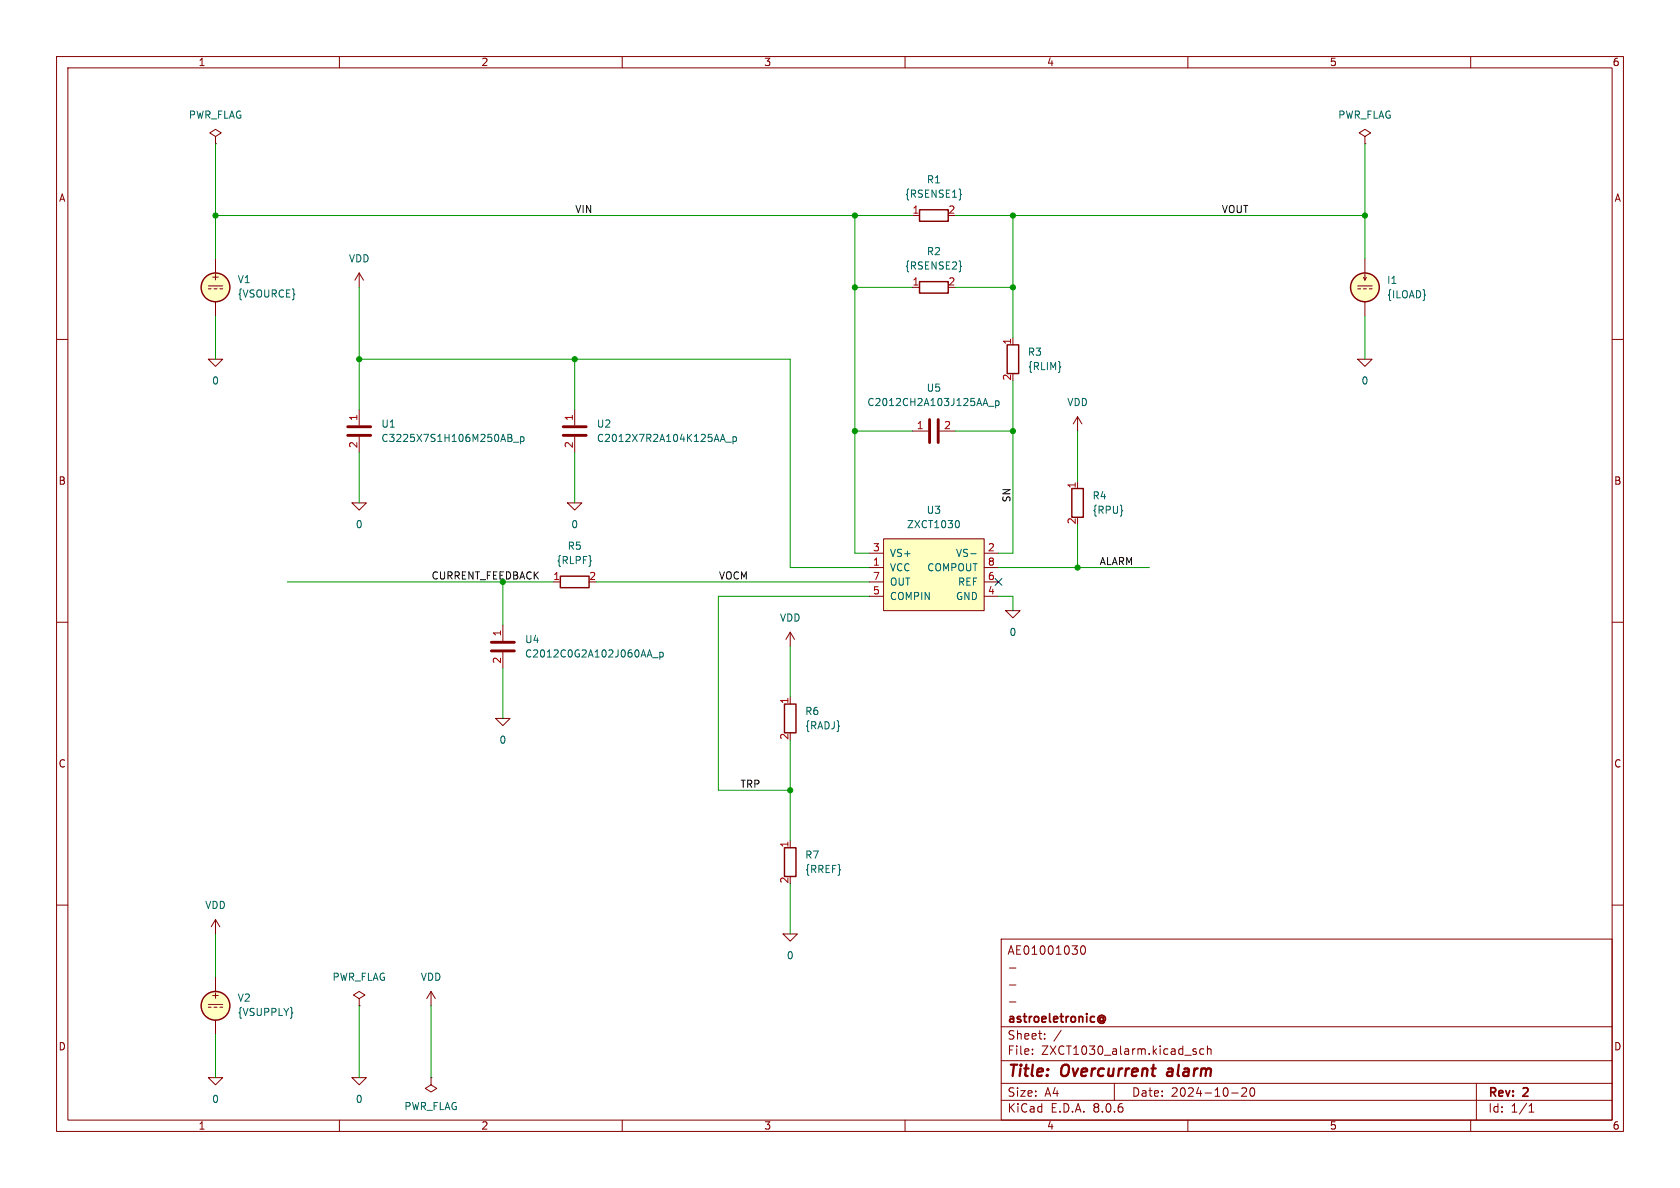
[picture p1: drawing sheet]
<svg xmlns="http://www.w3.org/2000/svg" width="297mm" height="210mm" viewBox="0 0 297 210" stroke-linecap="round" stroke-linejoin="round" font-family="sans-serif">
<g fill="none" stroke="#840000" stroke-width=".18">
<path d="M10 10h277v190h-277zM12 12h273v186h-273zM60 10v2M110 10v2M160 10v2M210 10v2M260 10v2M161.3 38.1h1.3M241.3 24.1l1-.6-1-.6-1 .6 1 .6v1.3M241.3 25.4h.1M10 60h2M161.3 50.8h1.3"/>
<path d="M240 50.5h2.6M240 51.1h.5M241 49l.3 .5 .3-.5M241 51.1h.6M241.3 45.7v2.6M241.3 48.5v1M241.3 53.3v2.6M242.1 51.1h.5M285 60h2M190.5 73.7l-.8 1.2M190.5 73.7v2.5M190.5 73.7l.8 1.2"/>
<path d="M240 63.5h2.6l-1.3 1.3zM190.5 85.1v1.3M10 110h2M88.9 110.5v2.8M88.9 115.3v2.8M177.8 108h2.5l-1.2 1.2zM285 110h2M87.6 127h2.6l-1.3 1.3zM10 160h2M139.7 148.6v1.3M285 160h2M36.8 177.5h2.6"/>
<path d="M36.8 178.1h.5M37.8 178.1h.6M38.1 162.6l-.8 1.2M38.1 162.6v2.5M38.1 172.7v2.6M38.1 162.6l.8 1.2M38.9 178.1h.5M63.5 176.5l1-.6-1-.6-1 .6 1 .6v1.3M63.5 177.8h.1M76.2 175.3l-.8 1.2M76.2 175.3v2.5M76.2 175.3l.8 1.2"/>
<path d="M138.4 165.1h2.6l-1.3 1.3zM177 166h108v32h-108zM178.5 177.1h1.1M178.5 174.1h1.1M178.5 171.1h1.1M191.2 167.3l.2-.1a.81 .81 0 0 1 .6 .6 .81 .81 0 0 1-.3 .8l-.2 .1a.81 .81 0 0 1-.3-1.4zM36.8 190.5h2.6l-1.3 1.3zM38.1 180.3v2.6M60 198v2M62.2 190.5h2.6l-1.3 1.3zM76.2 190.5v1.3l1 .6-1 .6-1-.6 1-.6M76.2 190.5h.1"/>
<path d="M110 198v2M160 198v2M177 194.5h108M177 191.5h108M177 187.5h108M177 181.5h108M182.5 186.3v.1M182.5 185.5v.1M184.7 183.6v.1M184.7 182.8v.1M187.6 182.1l-1.3 2M197 191.5v3"/>
<path d="M210 198v2M211 185.8l.5 .2v.1v.2l-.5 .1M211 185.5h.5M212.8 185.5l-.4-.1-.3 .3v.4l.1 .2h.6M213.5 185.5l.2-.1 .3 .1 .1 .9M213.5 184.9v1.5M217.7 193.2h1.2M219.5 192.4l.6-.1 .2 .1 .1 .3-.9 1.1h.9M221.2 192.4l.1-.1a.81 .81 0 0 1 .6 .6 .81 .81 0 0 1-.3 .8l-.1 .1a.81 .81 0 0 1-.6-.6 .81 .81 0 0 1 .3-.8zM260 198v2M261 191.5v6.5M270.3 196.6h.9"/>
<path d="M270.3 195.5l.4-.4v1.5"/>
</g>
<path d="M206.4 189.5l-.1 .4 .2 .3" fill="none" stroke="#840000" stroke-width=".4"/>
<path d="M194.5 180l.2-.2 .4 .2M194.5 179.5a.59 .59 0 0 1 .8 .2 .59 .59 0 0 1-.1 .8l-.1-.1M195.1 179.8v.6M194.5 180.4l.2 .1 .4-.1M195.3 180.7l-.5 .2-.3-.1" fill="none" stroke="#840000" stroke-width=".3"/>
<g fill="none" stroke="#840000" stroke-width=".25">
<path d="M162.6 37.1h5v2h-5zM162.6 49.8h5v2h-5zM189.5 86.4h2v5h-2zM138.7 149.9h2v5h-2z"/>
<circle cx="241.3" cy="50.8" r="2.54"/>
<circle cx="38.1" cy="177.8" r="2.54"/>
</g>
<path d="M86.9 115.1h4M86.9 113.5h4" fill="none" stroke="#840000" stroke-width=".51"/>
<path d="M169.8 34.3l.2 .1h-.2M169.8 47l.2 .1h-.2M115.4 116.3h.9M116.6 115.3v1.3M116.6 115.4l.4-.1 .3 .2-.2 .6h-.5" fill="none" stroke="#006464" stroke-width=".18"/>
<g fill="#ffffc2" stroke="#ffffc2" stroke-width=".18">
<circle cx="241.3" cy="50.8" r="2.54"/>
<circle cx="38.1" cy="177.8" r="2.54"/>
</g>
<path d="M156.2 95.3h17.8v12.7h-17.8z" fill="#ffffc2"/>
<g fill="none" stroke="#840000" stroke-width=".18">
<path d="M38.1 24.1l1-.6-1-.6-1 .6 1 .6v1.3M38.1 25.4h.1M36.8 50.5h2.6M36.8 51.1h.5M37.8 51.1h.6M38.1 45.7v2.6M38.1 53.3v2.6M38.9 51.1h.5M63.5 48.3v2.5M63.5 48.3l-.8 1.2M63.5 48.3l.8 1.2M179.1 59.7v1.3"/>
<path d="M36.8 63.5h2.6l-1.3 1.3zM63.5 72.4v2.8M63.5 77.2v2.8M101.6 72.4v2.8M101.6 77.2v2.8M161.3 76.2h2.8M166.1 76.2h2.8M62.2 88.9h2.6l-1.3 1.3zM100.3 88.9h2.6l-1.3 1.3zM153.7 97.8h2.5M156.2 95.3h17.8v12.7h-17.8zM174 97.8h2.5"/>
<path d="M97.8 102.9h1.3M139.7 111.8l-.8 1.2M139.7 111.8v2.5M139.7 111.8l.8 1.2M153.7 100.3h2.5M153.7 105.4h2.5M153.7 102.9h2.5M174 100.3h2.5M174 105.4h2.5M174 102.9h2.5M139.7 123.2v1.3"/>
</g>
<g fill="none" stroke="#006464" stroke-width=".18">
<path d="M90.2 77.4l.3 .2v.3l-.2 .1M90.3 76.8l.2 .2-.2 .3M90.8 78.2h.9M92 77.2v1.3M92 77.3l.4-.1 .2 .2-.1 .6h-.5M127.8 76.8l.4 1.2M128.3 78.2h1M129.6 77.3l.4-.1 .2 .2-.1 .6h-.5M129.6 77.2v1.3M174.7 71.8h1M176 70.9v1.2M176 70.9h.4l.2 .2-.1 .5h-.5"/>
<path d="M169.3 92a.79 .79 0 0 1 0 1.3M171.6 97.9h1"/>
</g>
<g fill="none" stroke="#840000" stroke-width=".25">
<path d="M178.1 61h2v5h-2zM99.1 101.9h5v2h-5zM138.7 124.5h2v5h-2z"/>
<circle cx="38.1" cy="50.8" r="2.54"/>
</g>
<path d="M61.5 77h4M61.5 75.4h4M99.6 77h4M99.6 75.4h4M164.3 74.2v4M165.9 74.2v4" fill="none" stroke="#840000" stroke-width=".51"/>
<circle cx="38.1" cy="50.8" r="2.54" fill="#ffffc2" stroke="#ffffc2" stroke-width=".18"/>
<g fill="none" stroke="#009600" stroke-width=".18">
<path d="M38.1 25.4v20.3M38.1 38.1h123.2M151.1 38.1v59.7h2.6M168.9 38.1h72.4M179.1 38.1v21.6M241.3 25.4v20.3M38.1 55.9v7.6M63.5 50.8v21.6M151.1 50.8h10.2M168.9 50.8h10.2M241.3 55.9v7.6M63.5 63.5h76.2v36.8h14"/>
<path d="M101.6 63.5v8.9M151.1 76.2h10.2M168.9 76.2h10.2M179.1 67.3v30.5h-2.6M190.5 76.2v8.9M63.5 80v8.9M101.6 80v8.9M190.5 92.7v7.6M50.8 102.9h47M88.9 102.9v7.6M88.9 118.1v8.9M105.4 102.9h48.3"/>
<path d="M139.7 114.3v8.9M153.7 105.4h-26.7v34.3h12.7M176.5 105.4h2.6v2.6M176.5 100.3h26.7M139.7 130.8v17.8M139.7 156.2v8.9M38.1 165.1v7.6M63.5 177.8v12.7M76.2 177.8v12.7M38.1 182.9v7.6"/>
</g>
<path d="M175.9 102.3l1.2 1.2M177.1 102.3l-1.2 1.2" fill="none" stroke="#000084" stroke-width=".18"/>
<g fill="#009600" stroke="#009600" stroke-width=".18">
<circle cx="179.1" cy="38.1" r=".46"/>
<circle cx="179.1" cy="50.8" r=".46"/>
<circle cx="151.1" cy="50.8" r=".46"/>
<circle cx="151.1" cy="38.1" r=".46"/>
<circle cx="241.3" cy="38.1" r=".46"/>
<circle cx="139.7" cy="139.7" r=".46"/>
<circle cx="179.1" cy="76.2" r=".46"/>
<circle cx="190.5" cy="100.3" r=".46"/>
<circle cx="151.1" cy="76.2" r=".46"/>
<circle cx="38.1" cy="38.1" r=".46"/>
<circle cx="63.5" cy="63.5" r=".46"/>
<circle cx="101.6" cy="63.5" r=".46"/>
</g>
<g font-size="2.8" fill="#840000">
<text x="178" y="190.9">Title:</text>
<text x="187.7" y="190.9">Overcurrent</text>
<text x="207.2" y="190.9">alarm</text>
</g>
<g font-size="2.1" fill="#840000">
<text x="178" y="169">AE01001030</text>
<text x="178" y="184">Sheet:</text>
<text x="178" y="181.2">astroeletronic@</text>
<text x="178" y="186.7">File:</text>
<text x="184.1" y="186.7">ZXCT1030_alarm.kicad_sch</text>
<text x="178" y="196.9">KiCad</text>
<text x="178" y="194.1">Size:</text>
<text x="184.7" y="194.1">A4</text>
<text x="185.7" y="196.9">E.D.A.</text>
<text x="193.3" y="196.9">8.0.6</text>
<text x="200" y="194.1">Date:</text>
<text x="207" y="194.1">2024-10-20</text>
<text x="263" y="194.3">Rev:</text>
<text x="263" y="196.9">Id:</text>
<text x="267.1" y="196.9">1/1</text>
<text x="269.4" y="194.3">2</text>
</g>
<g font-size="1.8" fill="#840000">
<text x="35" y="11.9">1</text>
<text x="85" y="11.9">2</text>
<text x="135" y="11.9">3</text>
<text x="185" y="11.9">4</text>
<text x="235" y="11.9">5</text>
<text x="285" y="11.9">6</text>
<text x="10.3" y="35.9">A</text>
<text x="285.3" y="35.9">A</text>
<text x="37.2" y="49.8">+</text>
<text x="10.3" y="85.9">B</text>
<text x="285.3" y="85.9">B</text>
<text x="10.3" y="135.9">C</text>
<text x="285.3" y="135.9">C</text>
<text x="37.2" y="176.8">+</text>
<text x="10.3" y="185.9">D</text>
<text x="285.3" y="185.9">D</text>
<text x="35" y="199.9">1</text>
<text x="85" y="199.9">2</text>
<text x="135" y="199.9">3</text>
<text x="185" y="199.9">4</text>
<text x="235" y="199.9">5</text>
<text x="285" y="199.9">6</text>
</g>
<g font-size="1.8" fill="#006464">
<text x="33.3" y="21.2">PWR_FLAG</text>
<text x="236.5" y="21.2">PWR_FLAG</text>
<text x="159.9" y="35.2">{RSENSE1}</text>
<text x="163.8" y="32.6">R1</text>
<text x="61.6" y="46.6">VDD</text>
<text x="159.9" y="47.9">{RSENSE2}</text>
<text x="163.8" y="45.3">R2</text>
<text x="41.9" y="50.3">V1</text>
<text x="41.9" y="52.8">{VSOURCE}</text>
<text x="245.1" y="50.4">I1</text>
<text x="245.1" y="52.9">{ILOAD}</text>
<text x="181.6" y="63.1">R3</text>
<text x="181.6" y="65.6">{RLIM}</text>
<text x="37.4" y="68.2">0</text>
<text x="153.2" y="72">C2012CH2A103J125AA_p</text>
<text x="163.7" y="69.4">U5</text>
<text x="188.6" y="72">VDD</text>
<text x="240.6" y="68.2">0</text>
<text x="67.3" y="75.8">U1</text>
<text x="105.4" y="75.8">U2</text>
<text x="67.3" y="78.3">C3225X7S1H106M250AB_p</text>
<text x="105.4" y="78.3">C2012X7R2A104K125AA_p</text>
<text x="193" y="88.5">R4</text>
<text x="62.8" y="93.6">0</text>
<text x="100.9" y="93.6">0</text>
<text x="160.3" y="93.6">ZXCT1030</text>
<text x="163.7" y="91">U3</text>
<text x="193" y="91">{RPU}</text>
<text x="98.3" y="99.9">{RLPF}</text>
<text x="100.3" y="97.4">R5</text>
<text x="157.2" y="101.2">VCC</text>
<text x="157.2" y="98.7">VS+</text>
<text x="163.8" y="101.2">COMPOUT</text>
<text x="168.9" y="98.7">VS-</text>
<text x="157.2" y="106.3">COMPIN</text>
<text x="157.2" y="103.7">OUT</text>
<text x="168.9" y="106.3">GND</text>
<text x="169.3" y="103.7">REF</text>
<text x="92.7" y="113.9">U4</text>
<text x="137.8" y="110.1">VDD</text>
<text x="178.4" y="112.6">0</text>
<text x="92.7" y="116.4">C2012C0G2A102J060AA_p</text>
<text x="88.2" y="131.7">0</text>
<text x="142.2" y="126.6">R6</text>
<text x="142.2" y="129.1">{RADJ}</text>
<text x="142.2" y="152">R7</text>
<text x="142.2" y="154.5">{RREF}</text>
<text x="36.2" y="160.9">VDD</text>
<text x="58.7" y="173.6">PWR_FLAG</text>
<text x="74.3" y="173.6">VDD</text>
<text x="139" y="169.8">0</text>
<text x="41.9" y="177.3">V2</text>
<text x="41.9" y="179.8">{VSUPPLY}</text>
<text x="37.4" y="195.2">0</text>
<text x="62.8" y="195.2">0</text>
<text x="71.4" y="196.4">PWR_FLAG</text>
</g>
<g font-size="1.8" fill="#0f0f0f">
<text x="101.6" y="37.8">VIN</text>
<text x="215.9" y="37.8">VOUT</text>
<text x="178.7" y="88.9" transform="rotate(-90 178.7 88.9)">SN</text>
<text x="194.3" y="100">ALARM</text>
<text x="127" y="102.5">VOCM</text>
<text x="130.8" y="139.4">TRP</text>
</g>
<g font-size="1.8" fill="#a90000">
<text x="161.2" y="37.8">1</text>
<text x="167.6" y="37.8">2</text>
<text x="161.2" y="50.5">1</text>
<text x="167.6" y="50.5">2</text>
<text x="178.8" y="61" transform="rotate(-90 178.8 61)">1</text>
<text x="178.8" y="67.4" transform="rotate(-90 178.8 67.4)">2</text>
<text x="63.2" y="74.5" transform="rotate(-90 63.2 74.5)">1</text>
<text x="101.3" y="74.5" transform="rotate(-90 101.3 74.5)">1</text>
<text x="162" y="75.9">1</text>
<text x="166.8" y="75.9">2</text>
<text x="63.2" y="79.3" transform="rotate(-90 63.2 79.3)">2</text>
<text x="101.3" y="79.3" transform="rotate(-90 101.3 79.3)">2</text>
<text x="190.2" y="86.4" transform="rotate(-90 190.2 86.4)">1</text>
<text x="190.2" y="92.8" transform="rotate(-90 190.2 92.8)">2</text>
<text x="154.2" y="100.1">1</text>
<text x="154.2" y="97.5">3</text>
<text x="174.6" y="97.5">2</text>
<text x="174.6" y="100.1">8</text>
<text x="97.7" y="102.6">1</text>
<text x="104.1" y="102.6">2</text>
<text x="154.2" y="105.2">5</text>
<text x="154.2" y="102.6">7</text>
<text x="174.6" y="105.2">4</text>
<text x="174.6" y="102.6">6</text>
<text x="88.6" y="112.6" transform="rotate(-90 88.6 112.6)">1</text>
<text x="88.6" y="117.4" transform="rotate(-90 88.6 117.4)">2</text>
<text x="139.4" y="124.5" transform="rotate(-90 139.4 124.5)">1</text>
<text x="139.4" y="130.9" transform="rotate(-90 139.4 130.9)">2</text>
<text x="139.4" y="149.9" transform="rotate(-90 139.4 149.9)">1</text>
<text x="139.4" y="156.3" transform="rotate(-90 139.4 156.3)">2</text>
</g>
<text font-size="1.8" fill="#009600" x="76.2" y="102.5">CURRENT_FEEDBACK</text>
</svg>
